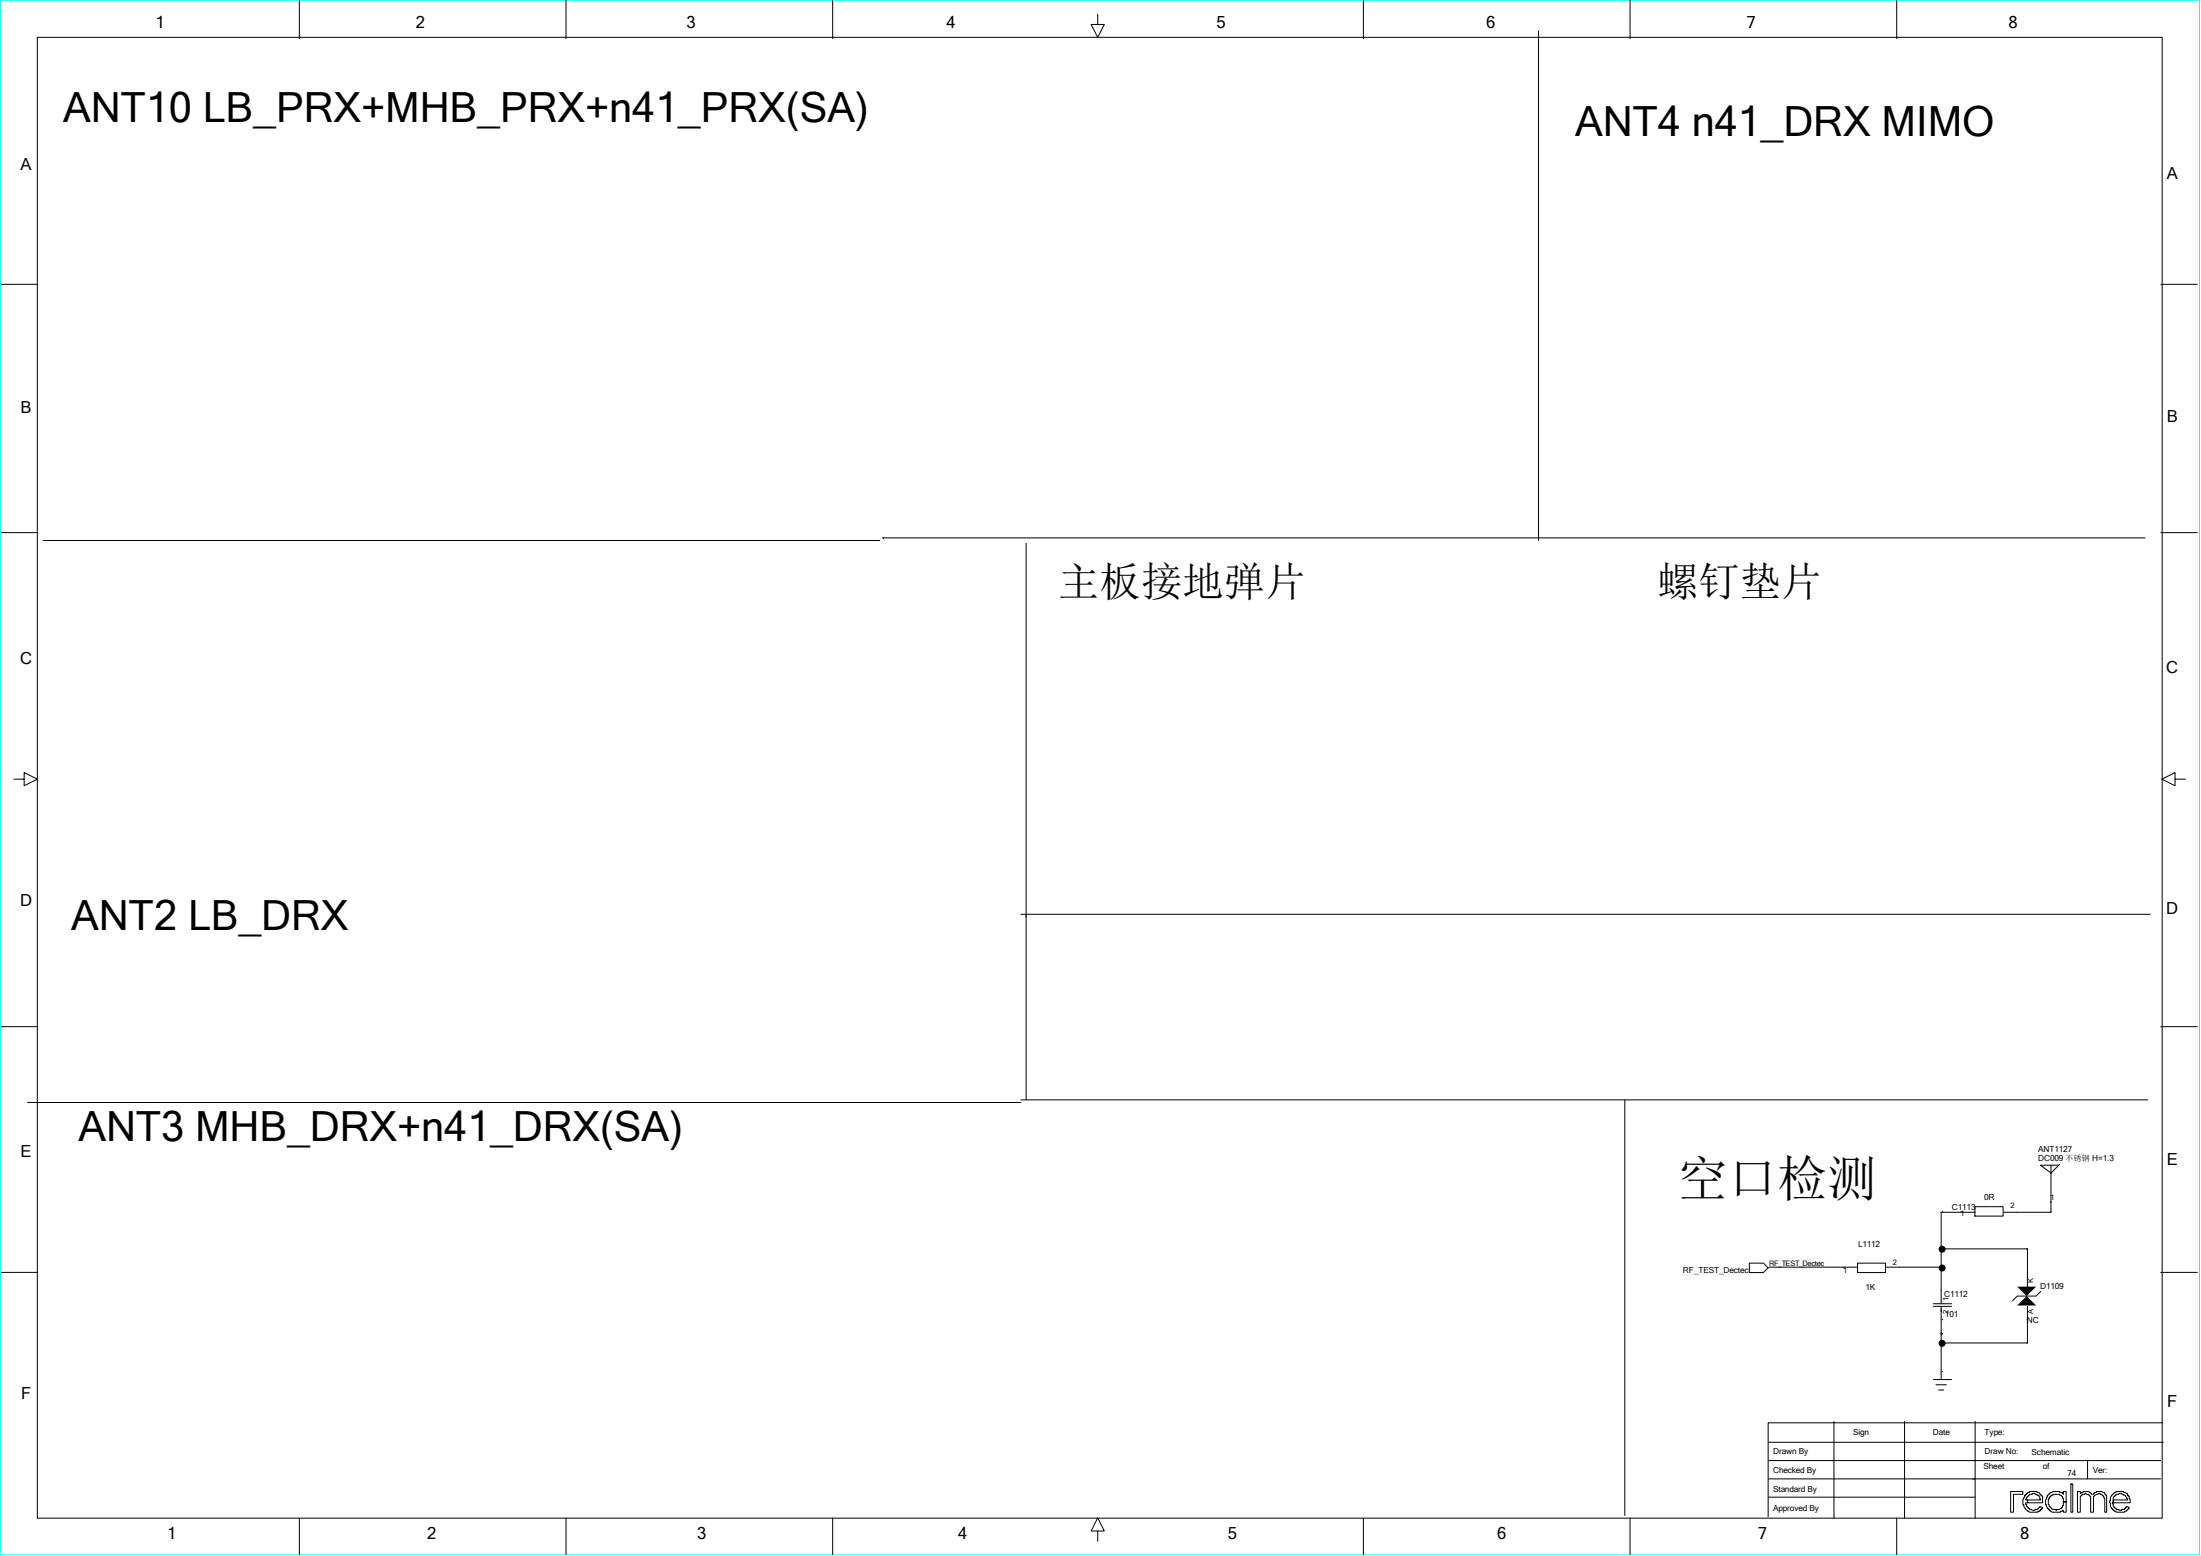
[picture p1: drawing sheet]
<svg xmlns="http://www.w3.org/2000/svg" width="297mm" height="210mm" viewBox="0 0 297 210" stroke-linecap="round" stroke-linejoin="round" font-family="sans-serif">
<path d="M.1 0h296.7v209.8h-296.7z" fill="none" stroke="#0ff" stroke-width=".13"/>
<g fill="none" stroke="#000" stroke-width=".13">
<path d="M40.4 0v5.2M76.4 0v5.2M112.4 0v5.2M184 0v5.2M220 0v5.2M255.9 0v5.2M5 5h286.8v199.9h-286.8zM148.1 1.9v1.4h.9l-.9 1.7-.9-1.7h.9M207.6 4.2v68.7M.2 38.4h4.9M291.6 38.4h4.9M.2 71.9h4.9"/>
<path d="M5.8 72.9h112.9M119.1 72.6h170.4M138.5 73.3v75.1M291.6 71.9h4.9M1.9 105.2h1.4v-.9l1.7 .9-1.7 .8v-.8M293.5 105.2v-.9l-1.8 .9 1.8 .8v-.8h1.4M.2 138.6h4.9M137.8 123.4h152.4M291.6 138.6h4.9M3.7 148.8h134.1M137.8 148.4h152M219.3 148.4v56.1"/>
<path d="M275.3 157.3h2.5l-1 1zM276.8 157.3v6.3h-6.4M.2 171.7h4.9M236.1 170.5h1.9l.6 .6-.6 .6h-1.9zM238.7 171h11.9M250.7 170.5h3.7v1.2h-3.7zM254.5 171h7.4M260.9 176.3h2.4M260.9 176h2.4M261.9 168.5h11.7v5.3M261.9 176.3v9.9M266.5 162.9h3.8v1.2h-3.8z"/>
<path d="M266.5 163.6h-4.6v12.4M273.6 176.3v4.9h-11.7M275.4 174.3l-.7 .6h-2.5l-.6 .7M291.6 171.7h4.9M238.7 194.7h53.2M238.7 199.6h52.9M238.7 197.1h52.9M247.5 191.8v13.1M257 191.8v13.1M260.9 186.2h2.4M261.2 186.9h1.4M261.6 187.6h.7"/>
<path d="M266.5 191.8v13.1M281.7 197.1v2.5M291.8 192h-53.2v12.7M40.4 204.9v4.9M76.4 204.9v4.9M112.4 204.9v4.9M148.1 206.6h.9l-.9-1.7-.9 1.7h.9v1.4M184 204.9v4.9M220 204.9v4.9M238.7 202.1h27.8M255.9 204.9v4.9M271.3 201.3h1.7v.4h-1.3v2.4h-.4z"/>
<path d="M273.2 201.8h.1v-.1l.3-.2v-.1h.3v-.1h1v.1h.2l.2 .3h.1v.1l.2 .1v.9h-2v-.4h1.8v-.1h-.1l-.2-.5h-.2v-.1h-.3v-.2h-.4v.2h-.3v.1h-.2v.1l-.2 .2v.2h-.2v.1h.3v.4h-.3v.3h.2v.2l.2 .2v.1h.2v.1h.2l.1 .1 .8-.1 .1-.2h.2v-.2l.3 .2v.1l-.2 .1-.1 .3h-.3v.1h-1.1l-.3-.1v-.2h-.1l-.2-.2h-.1l-.1-.5h-.1v-.8h.1zM276.4 201.7h.1l.1-.3h.3l.1-.1h.9v.1h.4l.1 .3v-.4h.4v1.4h-.4v-.5h-.1v-.3h-.1v-.1h-.3v-.1h-.9v.1h-.2v.1l-.3 .2v.2h-.1v.8h.1v.2h.1v.2h.2l.1 .2h.5v.1h.1v-.1h.4l.3-.1v-.1h.1v-.3h.1v-.5h.4v1.4h-.4v-.3h-.1v.2h-.3v.1h-1.1l-.3-.1-.1-.3h-.1v-.1h-.1l-.2-.3v-.2h-.1v-.7zM279.4 200.3h.3v3.8h-.3zM280.3 201.3h.4v.2h.1v-.1h.3v-.1h.8l.2 .1 .1 .3h.3l.1-.3h.3v-.1h.7l.2 .1h.2v.3l.3 .1v2.3h-.3v-1.9h-.1v-.3h-.1l-.2-.2h-.2v-.2h-.3v.2h-.2l-.3 .1v.1h-.1v2.2h-.4v-2.2h-.1l-.1-.2h-.3l-.1-.2h-.2v.2h-.3l-.2 .2h-.1v2.2h-.4zM284.9 201.8h.1v-.1l.3-.2v-.1h.2v-.1h1.1v.1l.5 .1v.3l.2 .1v.4h.1v.5h-2.2v-.4h1.9v-.2h-.2l-.1-.4-.5-.1v-.2h-.4v.2h-.4v.1h-.1v.1l-.2 .2v.7h-.2v.1h.2v.4l.2 .2v.1h.1v.1h.4v.1l.8-.1 .1-.2h.1v-.2l.4 .2v.1l-.2 .1-.2 .3h-.2v.1h-1.2v-.1h-.2v-.2h-.1l-.2-.2h-.1l-.1-.3v-.5h-.2z"/>
<circle cx="262.1" cy="168.6" r=".4"/>
<circle cx="262.1" cy="171.1" r=".4"/>
<circle cx="262.1" cy="181.3" r=".4"/>
</g>
<g fill="#000">
<path d="M272.2 173.7h2.5l-1.2 1.2zM272.2 176.2l1.3-1.3 1.2 1.3z"/>
<circle cx="262.1" cy="171.1" r=".41"/>
<circle cx="262.1" cy="168.6" r=".41"/>
<circle cx="262.1" cy="181.3" r=".41"/>
</g>
<text font-size="6.7" x="226.4" y="161.4">空口检测</text>
<g font-size="5.6">
<text x="8.5" y="16.4">ANT10 LB_PRX+MHB_PRX+n41_PRX(SA)</text>
<text x="212.5" y="18.3">ANT4 n41_DRX MIMO</text>
<text x="142.8" y="80.5">主板接地弹片</text>
<text x="223.6" y="80.5">螺钉垫片</text>
<text x="9.6" y="125.5">ANT2 LB_DRX</text>
<text x="10.6" y="154.1">ANT3 MHB_DRX+n41_DRX(SA)</text>
</g>
<g font-size="2.2">
<text x="21" y="3.8">1</text>
<text x="56.1" y="3.8">2</text>
<text x="92.6" y="3.8">3</text>
<text x="127.7" y="3.8">4</text>
<text x="164.2" y="3.8">5</text>
<text x="200.6" y="3.8">6</text>
<text x="235.7" y="3.8">7</text>
<text x="271" y="3.8">8</text>
<text x="2.8" y="23">A</text>
<text x="292.4" y="24.1">A</text>
<text x="2.8" y="55.8">B</text>
<text x="292.4" y="56.9">B</text>
<text x="2.7" y="89.7">C</text>
<text x="292.3" y="90.8">C</text>
<text x="2.7" y="122.3">D</text>
<text x="292.3" y="123.4">D</text>
<text x="2.8" y="156.1">E</text>
<text x="292.4" y="157.3">E</text>
<text x="2.8" y="188.8">F</text>
<text x="292.4" y="189.9">F</text>
<text x="22.6" y="207.8">1</text>
<text x="57.7" y="207.8">2</text>
<text x="94.1" y="207.8">3</text>
<text x="129.3" y="207.8">4</text>
<text x="165.7" y="207.8">5</text>
<text x="202" y="207.8">6</text>
<text x="237.2" y="207.8">7</text>
<text x="272.6" y="207.8">8</text>
</g>
<g font-size="1.1">
<text x="275" y="155.5">ANT1127</text>
<text x="275" y="156.7">DC009 不锈钢 H=1.3</text>
<text x="263.4" y="163.4">C1113</text>
<text x="267.7" y="162">0R</text>
<text x="227.1" y="171.8">RF_TEST_Dectec</text>
<text x="250.7" y="168.4">L1112</text>
<text x="275.3" y="173.9">D1109</text>
<text x="251.7" y="174.1">1K</text>
<text x="262.3" y="175.1">C1112</text>
<text x="262.5" y="177.8">101</text>
<text x="273.5" y="178.5">NC</text>
<text x="239.3" y="196.3">Drawn By</text>
<text x="250" y="193.7">Sign</text>
<text x="260.8" y="193.7">Date</text>
<text x="267.8" y="193.7">Type:</text>
<text x="267.8" y="196.3">Draw No:</text>
<text x="274.1" y="196.4">Schematic</text>
<text x="239.3" y="198.8">Checked By</text>
<text x="239.3" y="201.3">Standard By</text>
<text x="239.3" y="203.9">Approved By</text>
<text x="267.7" y="198.3">Sheet</text>
<text x="275.7" y="198.3">of</text>
<text x="279" y="199.2">74</text>
<text x="282.4" y="198.8">Ver:</text>
</g>
<g font-size="1">
<text x="264.5" y="164.2">1</text>
<text x="271.3" y="163.1">2</text>
<text x="276.7" y="162">1</text>
<text x="238.7" y="170.9">RF_TEST_Dectec</text>
<text x="248.7" y="171.8">1</text>
<text x="255.4" y="170.7">2</text>
<text x="274.4" y="173.2" transform="rotate(-90 274.4 173.2)">K</text>
<text x="262.9" y="177.3" transform="rotate(-90 262.9 177.3)">2</text>
<text x="262.9" y="175.6" transform="rotate(-90 262.9 175.6)">1</text>
<text x="274.4" y="177.3" transform="rotate(-90 274.4 177.3)">A</text>
</g>
</svg>
